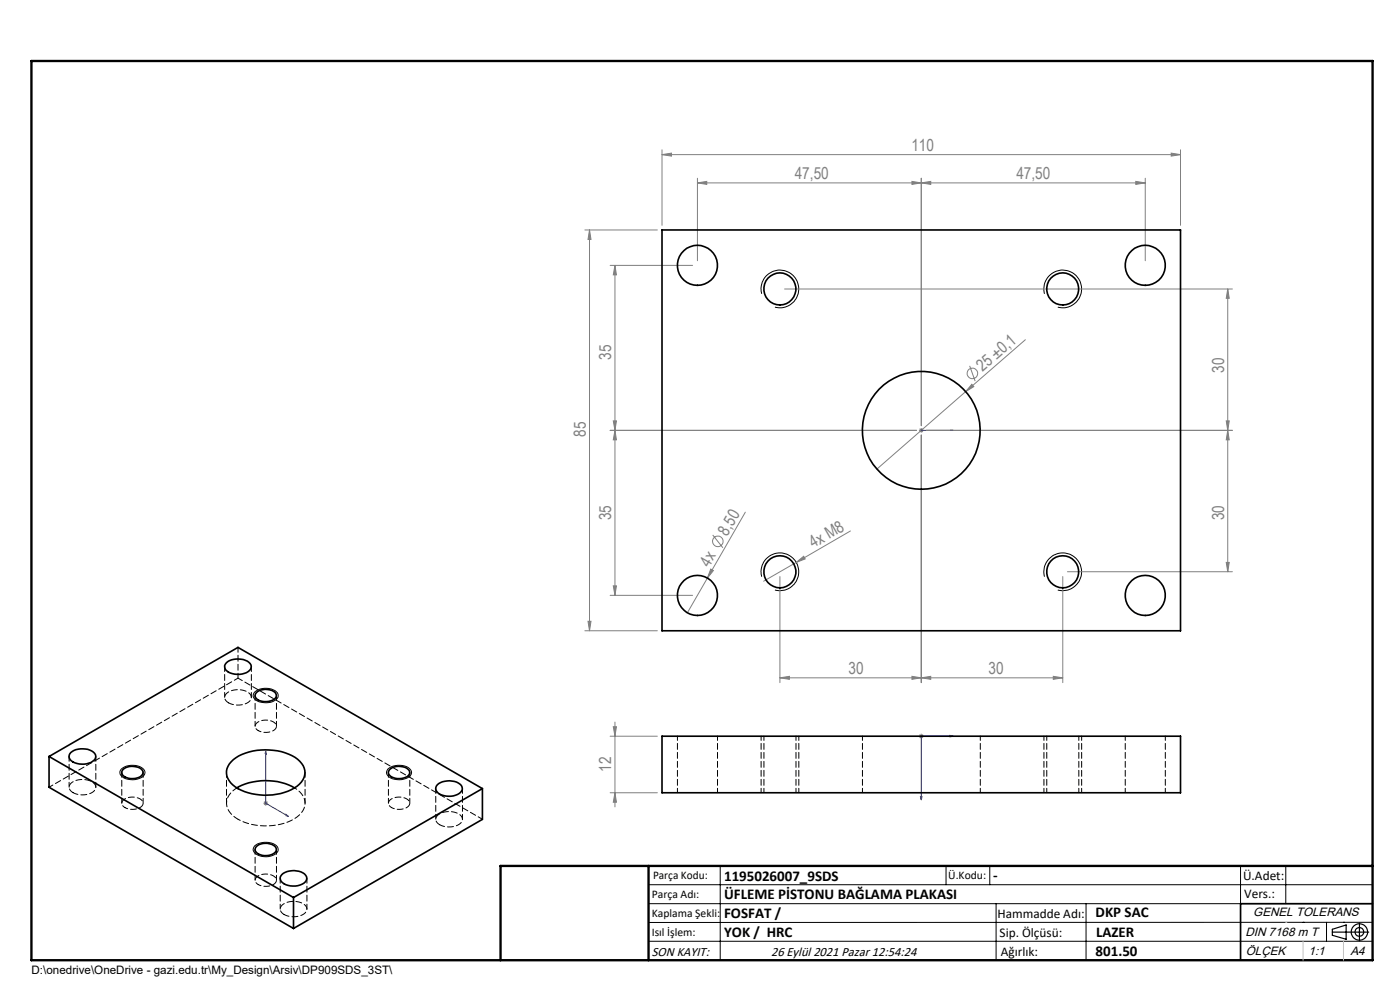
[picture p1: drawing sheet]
<svg xmlns="http://www.w3.org/2000/svg" width="297mm" height="210mm" viewBox="0 0 297 210" stroke-linecap="round" stroke-linejoin="round" font-family="sans-serif">
<g fill="none" stroke="#808080" stroke-width=".21">
<path d="M140.4 32.8l2.1-.3v.6zM140.4 31.8v16M140.4 32.8h110M148 38.8l1.9-.3v.6zM148 37.8v17.5M148 38.8h95M193.5 38.5l1.9 .3-1.9 .3zM195.4 38.8l2-.3v.6zM195.4 37.8v52.5M240.9 38.5l2.1 .3-2.1 .3zM243 37.8v17.5M248.5 32.5l1.9 .3-1.9 .3z"/>
<path d="M250.4 31.8v16M124.1 48.8h15.4M125.1 48.8v85M125.1 48.8l.3 2h-.7zM129.4 56.3h17.5M130.5 56.3l.3 2h-.7zM130.5 56.3v70M166.4 61.3h95M205.7 77.6l1.2 3.2M217.5 72.1l-12.6 11M260.5 61.3l.3 2h-.7zM260.5 61.3v60"/>
<path d="M129.4 91.3h65.1M130.1 89.3h.7l-.3 2zM130.5 91.3l.3 2h-.7zM194.9 91.3h1M195.1 90.9l.7 .7M195.4 90.8v1M195.4 92.3v52.5M195.8 90.9l-.7 .7M196.5 91.3h64.9M204.9 83.1l-18.9 16.4M206.2 81.5l.4 .5-1.7 1.1zM260.1 89.3h.7l-.3 2z"/>
<path d="M260.5 91.3l.3 2h-.7zM151.2 113.5l2.2 2.7M158.1 108.6l-8 14M168.9 119.3l1.6-1.3 .3 .6zM168.9 119.3l-6.9 4M180.4 112.6l-11.5 6.7M260.1 119.3h.7l-.3 2zM124.1 133.8h15.4M124.7 131.8h.7l-.3 2zM129.4 126.3h17.5M130.1 124.3h.7l-.3 2zM150.1 122.6l-4.3 7.4"/>
<path d="M150.8 120.7l.5 .3-1.2 1.6zM165.5 122.3v22.5M225.5 122.3v22.5M226.4 121.3h35M129.4 156.2h10.1M130.1 154.2h.7l-.3 2zM130.5 153.2v18M165.5 143.8l2-.3v.6zM165.5 143.8h60M193.5 143.5l1.9 .3-1.9 .3zM194.9 156.2h1M195.1 155.8l.7 .7"/>
<path d="M195.4 143.8l2-.3v.6zM195.4 155.6v1.1M195.8 155.8l-.7 .7M223.4 143.5l2.1 .3-2.1 .3zM55.9 170.4h1M56 170l.7 .7M56.4 169.9v1M56.7 170l-.7 .7M129.4 168.2h10.1M130.5 168.2l.3 2h-.7z"/>
<circle cx="206.3" cy="79.2" r="1.11"/>
<circle cx="152.3" cy="114.8" r="1.12"/>
</g>
<g fill="none" stroke="#000" stroke-width=".21">
<path d="M161.6 62.3a4 4 0 0 1 3.5-5 4 4 0 0 1 4.3 4.3 4 4 0 0 1-5 3.5M221.6 62.3a4 4 0 0 1 3.5-5 4 4 0 0 1 4.3 4.3 4 4 0 0 1-5 3.5M161.6 122.3a4 4 0 0 1 3.5-5 4 4 0 0 1 4.3 4.3 4 4 0 0 1-5 3.6M221.6 122.3a4 4 0 0 1 3.5-5 4 4 0 0 1 4.3 4.3 4 4 0 0 1-5 3.6M54 146.8a3.7 3.7 0 0 1 4.9 .2 1.11 1.11 0 0 1-.7 1.6 3.9 3.9 0 0 1-4.2-.4 .96 .96 0 0 1 0-1.4zM25.8 163.1a3.7 3.7 0 0 1 4.8 .2 1.22 1.22 0 0 1-1 1.8 3.5 3.5 0 0 1-4.1-.8 1.01 1.01 0 0 1 .3-1.2zM54 179.4a3.8 3.8 0 0 1 4.9 .3 1.46 1.46 0 0 1-1.5 1.9 3 3 0 0 1-3.7-1.3zM82.3 163.1a3.7 3.7 0 0 1 4.8 .2 1.23 1.23 0 0 1-1 1.8 3.5 3.5 0 0 1-4-.8 1.08 1.08 0 0 1 .2-1.2zM137.6 187.7h153.6M137.6 191.7h153.6M137.6 199.7h153.6M152.8 183.7v20"/>
<path d="M200.7 183.7v4M210 183.7v4M211.3 191.7v12M230.4 191.7v12M263.2 183.7v20M272.8 183.7v8M276.4 195.6h.1M281.4 195.6v4.1M285 195.6h.1M291.2 195.6l-153.6 .1"/>
</g>
<g fill="none" stroke="#000" stroke-width=".25">
<path d="M282.6 197.7h7.8M282.6 197.1l3-.9v3l-3-.8zM288.4 195.8v3.8M106.2 203.7h185"/>
<circle cx="288.4" cy="197.7" r="1.74"/>
<circle cx="288.4" cy="197.7" r=".93"/>
</g>
<path d="M195.3 91.3h.3zM195.4 91.3h.1M195.4 91.3h6.8M202.2 91.3h-.7h.7M56.4 159.3l.1 .7-.3-.2zM56.4 159.3v11.1l4.8 2.8M201.5 156l.7 .2-.7 .1zM202.2 156.2h-6.8v13.5M60.7 172.7l.5 .5-.5-.2zM195.3 169h.3l-.2 .7z" fill="none" stroke="#00f" stroke-width=".21"/>
<path d="M161.5 156.1v12M221.5 156.1v12M169.5 168.1v-12M229.5 168.1v-12" fill="none" stroke="#000" stroke-width=".21" stroke-dasharray="1.3 .6" stroke-dashoffset=".3"/>
<path d="M291.2 191.7h-28v12" fill="none" stroke="#000" stroke-width=".35"/>
<path d="M6.7 12.9h284.5v190.8h-284.5zM137.6 183.7v20M291.2 183.7h-185v20" fill="none" stroke="#000" stroke-width=".5"/>
<path d="M276.4 199.7v4M285 199.7v4" fill="none" stroke="#c0c0c0" stroke-width=".21"/>
<path d="M272.8 195.6h.1" fill="none" stroke="#c0c0c0" stroke-width=".25"/>
<g fill="#00f">
<path d="M201.5 91.3h.7zM195.3 91.3h.3z"/>
<path d="M201.5 156v.3l.7-.1zM195.3 169l.1 .7 .2-.7z"/>
<path d="M60.7 172.7l.5 .5-.5-.2zM56.4 159.3l.1 .7-.3-.2z"/>
</g>
<g fill="#808080">
<path d="M168.9 119.3l1.6-1.3 .3 .6z"/>
<path d="M206.2 81.5l.4 .5-1.7 1.1z"/>
<path d="M150.8 120.7l.5 .3-1.2 1.6z"/>
<path d="M248.5 32.5l1.9 .3-1.9 .3zM140.4 32.8l2.1-.3v.6zM193.5 38.5l1.9 .3-1.9 .3zM148 38.8l1.9-.3v.6z"/>
<path d="M195.4 38.8l2-.3v.6zM240.9 38.5l2.1 .3-2.1 .3zM165.5 143.8l2-.3v.6zM193.5 143.5l1.9 .3-1.9 .3zM195.4 143.8l2-.3v.6zM223.4 143.5l2.1 .3-2.1 .3z"/>
<path d="M130.1 89.3h.7l-.3 2zM130.5 56.3l.3 2h-.7zM260.1 89.3h.7l-.3 2zM260.5 61.3l.3 2h-.7zM130.5 168.2l.3 2h-.7zM130.1 154.2h.7l-.3 2z"/>
<path d="M125.1 48.8l.3 2h-.7zM124.7 131.8h.7l-.3 2zM130.5 91.3l.3 2h-.7zM130.1 124.3h.7l-.3 2zM260.5 91.3l.3 2h-.7zM260.1 119.3h.7l-.3 2z"/>
</g>
<g fill="none" stroke="#000" stroke-width=".35">
<path d="M140.4 48.8h110v85h-110zM15 159.7a4.1 4.1 0 0 1 5.1 .1 1.25 1.25 0 0 1-.8 1.9 4.1 4.1 0 0 1-4.4-.6 1.07 1.07 0 0 1 .1-1.4zM48 140.6a4 4 0 0 1 5.1 .1 1.25 1.25 0 0 1-.8 2 4.1 4.1 0 0 1-4.4-.6 1.13 1.13 0 0 1 .1-1.5zM54.6 146.7a3.2 3.2 0 0 1 3.9 .4 1.13 1.13 0 0 1-1.1 1.6 2.81 2.81 0 0 1-3.3-1 1.04 1.04 0 0 1 .5-1zM140.4 156.2h110v12h-110zM10.4 160.5l40.1-23.2 51.8 30M10.4 160.5l51.9 29.9M10.4 160.5v6.5l51.9 29.9M26.1 163.3a3.1 3.1 0 0 1 4.1 .1 1.13 1.13 0 0 1-1.1 1.6 2.74 2.74 0 0 1-3.2-.9zM49 161.6a11 11 0 0 1 9-2.4 8.1 8.1 0 0 1 6.3 3.2 3.5 3.5 0 0 1-1.9 4.8 12.4 12.4 0 0 1-13-.7 3.2 3.2 0 0 1-.4-4.9zM50.2 167.1a12.8 12.8 0 0 1 12.3 0M54.4 179.6a3.1 3.1 0 0 1 4.1 .1 1.01 1.01 0 0 1-.7 1.5 2.88 2.88 0 0 1-3.7-.8z"/>
<path d="M82.6 163.3a3.2 3.2 0 0 1 4.2 .1 1.13 1.13 0 0 1-1.1 1.6 2.81 2.81 0 0 1-3.3-.9zM92.8 166.5a4 4 0 0 1 5.1 .1 1.42 1.42 0 0 1-1.3 2.1 3.6 3.6 0 0 1-4.1-1.1 1.11 1.11 0 0 1 .3-1.1zM102.3 167.3l-40 23.1M102.3 167.3v6.5l-40 23.1M59.8 185.5a3.9 3.9 0 0 1 5 .2 1.39 1.39 0 0 1-1.2 2 3.5 3.5 0 0 1-4.1-1 .96 .96 0 0 1 .3-1.2zM62.3 190.4v6.5"/>
<circle cx="148" cy="56.3" r="4.2"/>
<circle cx="243" cy="56.3" r="4.2"/>
<circle cx="165.4" cy="61.3" r="3.4"/>
<circle cx="225.4" cy="61.3" r="3.4"/>
<circle cx="195.5" cy="91.3" r="12.5"/>
<circle cx="148" cy="126.3" r="4.3"/>
<circle cx="165.4" cy="121.3" r="3.4"/>
<circle cx="225.4" cy="121.3" r="3.4"/>
<circle cx="243" cy="126.3" r="4.3"/>
</g>
<path d="M143.7 156.1v12M162.1 156.1v12M183 156.1v12M222.1 156.1v12M238.7 156.1v12M152.2 168.1v-12M168.9 168.1v-12M208 168.1v-12M228.9 168.1v-12M247.2 168.1v-12" fill="none" stroke="#000" stroke-width=".21" stroke-dasharray="1.3 .6" stroke-dashoffset=".3"/>
<g fill="none" stroke="#000" stroke-width=".21" stroke-dasharray="1.3 .6" stroke-dashoffset=".2">
<path d="M50.5 137.3v6.5M47.7 141.4v6.5M48.5 149.1a4 4 0 0 0 4.7-.6 1.33 1.33 0 0 0-1.1-1.9 3.8 3.8 0 0 0-4.3 .8 1.21 1.21 0 0 0 .7 1.7M53.3 147.9v-6.5M54.1 147.5v6.6M58.7 154.1v-6.6M14.7 160.4v6.6M15.5 168.1a4 4 0 0 0 4.7-.6 1.33 1.33 0 0 0-1.1-1.9 3.8 3.8 0 0 0-4.3 .9 1.21 1.21 0 0 0 .7 1.6M20.3 167v-6.6M25.8 163.8v6.6M30.4 170.4v-6.6M48.1 163.8v6.6"/>
<path d="M50.3 167.1a3.5 3.5 0 0 0-1.7 5l.8 .9 1.1 .8M64.7 170.4v-6.6M82.4 163.8v6.6M86.9 170.4v-6.6M92.4 167.3v6.5M93.3 174.9a4 4 0 0 0 4.7-.6 1.33 1.33 0 0 0-1.1-1.9 3.8 3.8 0 0 0-4.3 .9 1.21 1.21 0 0 0 .7 1.6M98.1 173.8v-6.5M102.3 173.8l-51.8-30M54.1 180.2v6.5M58.7 186.7v-6.5M59.4 186.3v6.5M60.3 194a4 4 0 0 0 4.7-.6 1.33 1.33 0 0 0-1.1-1.9 3.8 3.8 0 0 0-4.3 .8 1.21 1.21 0 0 0 .7 1.7"/>
<path d="M65.1 192.8v-6.5"/>
</g>
<path d="M54.8 155a3.1 3.1 0 0 0 3.8-.6 1.27 1.27 0 0 0-1.4-1.6 2.82 2.82 0 0 0-3 .9 .96 .96 0 0 0 .6 1.3M26.5 171.3a3.1 3.1 0 0 0 3.8-.6 1.27 1.27 0 0 0-1.4-1.5 2.82 2.82 0 0 0-3 .8 .96 .96 0 0 0 .6 1.3M83.1 171.3a3.1 3.1 0 0 0 3.8-.6 1.27 1.27 0 0 0-1.4-1.5 2.82 2.82 0 0 0-3 .8 .96 .96 0 0 0 .6 1.3M54.8 187.6a3.1 3.1 0 0 0 3.8-.6 1.27 1.27 0 0 0-1.4-1.5 2.82 2.82 0 0 0-3 .9 .96 .96 0 0 0 .6 1.2" fill="none" stroke="#000" stroke-width=".21" stroke-dasharray="1.3 .6" stroke-dashoffset=".6"/>
<path d="M50.5 173.8a12.7 12.7 0 0 0 12.5-.5 3.3 3.3 0 0 0 .1-5.7l-.6-.5" fill="none" stroke="#000" stroke-width=".21" stroke-dasharray="1.3 .6" stroke-dashoffset=".7"/>
<path d="M50.5 143.8l-40.1 23.2" fill="none" stroke="#000" stroke-width=".21" stroke-dasharray="1.3 .6" stroke-dashoffset=".4"/>
<g font-size="3.5" fill="#808080">
<text x="193.3" y="32">110</text>
<text x="168.6" y="38">47,50</text>
<text x="215.6" y="38">47,50</text>
<text x="129.7" y="76.3" transform="rotate(-90 129.7 76.3)">35</text>
<text x="208.4" y="78.9" transform="rotate(-41 208.4 78.9)">25 ±0,1</text>
<text x="259.7" y="79.1" transform="rotate(-90 259.7 79.1)">30</text>
<text x="124.3" y="92.6" transform="rotate(-90 124.3 92.6)">85</text>
<text x="129.7" y="110.3" transform="rotate(-90 129.7 110.3)">35</text>
<text x="154.3" y="113.8" transform="rotate(-60 154.3 113.8)">8,50</text>
<text x="259.7" y="110.4" transform="rotate(-90 259.7 110.4)">30</text>
<text x="172.5" y="116.3" transform="rotate(-30 172.5 116.3)">4x M8</text>
<text x="150.4" y="120.4" transform="rotate(-60 150.4 120.4)">4x</text>
<text x="180" y="143">30</text>
<text x="209.7" y="143">30</text>
<text x="129.7" y="163.7" transform="rotate(-90 129.7 163.7)">12</text>
</g>
<g font-size="3.2">
<text x="153.6" y="186.8">1195026007_9SDS</text>
<text x="153.6" y="190.8">ÜFLEME PİSTONU BAĞLAMA PLAKASI</text>
<text x="210.7" y="186.6">-</text>
<text x="153.6" y="194.8">FOSFAT /</text>
<text x="232.4" y="194.5">DKP SAC</text>
<text x="153.6" y="198.8">YOK / HRC</text>
<text x="232.4" y="202.8">801.50</text>
<text x="232.5" y="198.8">LAZER</text>
</g>
<g font-size="2.8">
<text x="263.7" y="186.7">Ü.Adet:</text>
<text x="263.9" y="190.5">Vers.:</text>
<text x="211.6" y="194.8">Hammadde Adı:</text>
<text x="138.3" y="202.8">SON KAYIT:</text>
<text x="163.6" y="202.8">26 Eylül 2021 Pazar 12:54:24</text>
<text x="212.1" y="198.7">Sip. Ölçüsü:</text>
<text x="212.3" y="202.7">Ağırlık:</text>
</g>
<g font-size="2.6">
<text x="265.9" y="194.4">GENEL TOLERANS</text>
<text x="264.2" y="198.5">DIN 7168 m T</text>
<text x="264.3" y="202.6">ÖLÇEK</text>
<text x="277.6" y="202.6">1:1</text>
<text x="286.5" y="202.6">A4</text>
</g>
<g font-size="2.5">
<text x="138.3" y="190.5">Parça Adı:</text>
<text x="138.5" y="186.5">Parça Kodu:</text>
<text x="201.2" y="186.5">Ü.Kodu:</text>
<text x="138.3" y="194.5">Kaplama Şekli:</text>
<text x="138.3" y="198.6">Isıl İşlem:</text>
<text x="6.7" y="206.7">D:\onedrive\OneDrive - gazi.edu.tr\My_Design\Arsiv\DP909SDS_3ST\</text>
</g>
</svg>
